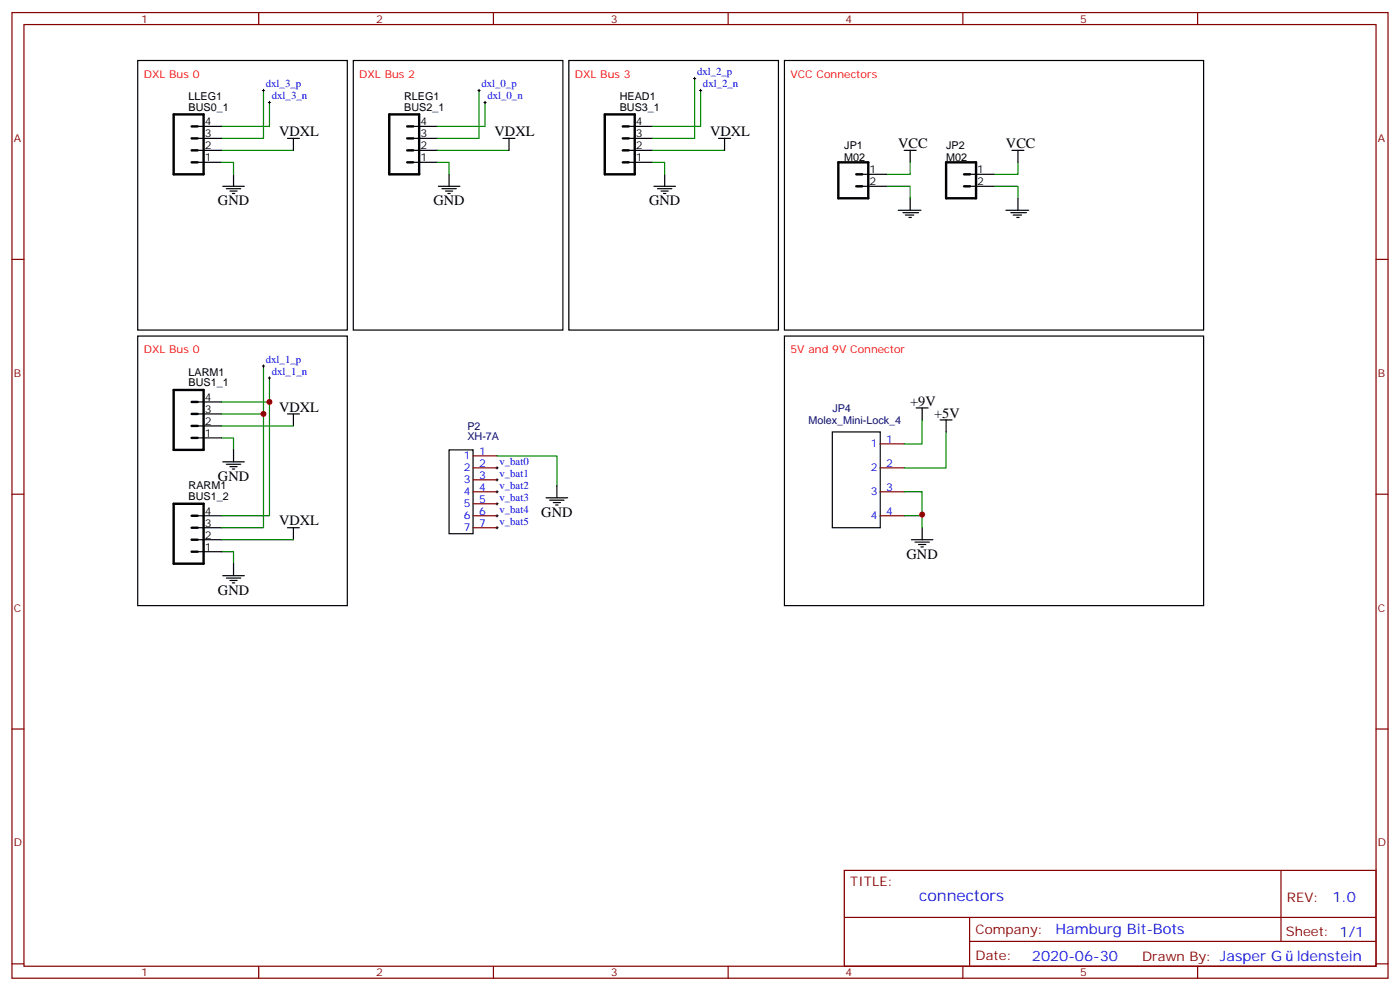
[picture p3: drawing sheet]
<svg xmlns="http://www.w3.org/2000/svg" width="412mm" height="292mm" viewBox="0 0 412 292" stroke-linecap="round" stroke-linejoin="round" font-family="sans-serif">
<g fill="none" stroke="#000" stroke-width=".71">
<path d="M51.2 33.7h8.8v17.6h-8.8zM56.4 37.2h1.8M114.7 33.7h8.8v17.6h-8.8zM119.9 37.2h1.8M178.2 33.7h8.8v17.6h-8.8zM183.4 37.2h1.8M56.4 40.7h1.8M56.4 44.3h1.8M56.4 47.8h1.8M119.9 40.7h1.8M119.9 44.3h1.8M119.9 47.8h1.8"/>
<path d="M183.4 40.7h1.8M183.4 44.3h1.8M183.4 47.8h1.8M246.9 47.8h8.9v10.6h-8.9zM252.2 51.3h1.8M252.2 54.9h1.8M278.7 47.8h8.8v10.6h-8.8zM284 51.3h1.8M284 54.9h1.8M51.2 114.8h8.8v17.7h-8.8zM56.4 118.4h1.8M56.4 121.9h1.8"/>
<path d="M56.4 125.4h1.8M56.4 128.9h1.8M51.2 148.3h8.8v17.7h-8.8zM56.4 155.4h1.8M56.4 158.9h1.8M56.4 151.9h1.8M56.4 162.5h1.8"/>
</g>
<g fill="none" stroke="#000" stroke-width=".35">
<path d="M40.6 17.8h61.7v79.4h-61.7zM104.1 17.8h61.7v79.4h-61.7zM167.6 17.8h61.7v79.4h-61.7zM231.1 17.8h123.4v79.4h-123.4zM58.2 37.2h7.1M121.7 37.2h7.1M185.2 37.2h7.1M58.2 47.8h7.1M58.2 44.3h7.1M58.2 40.7h7.1M65.6 54.9h6.4M66.7 55.6h4.2"/>
<path d="M67.7 56.3h2.1M68.4 57h.7M68.8 51.3v3.6M84.7 40.7h3.5M86.4 40.7v3.6M121.7 47.8h7.1M121.7 44.3h7.1M121.7 40.7h7.1M129.1 54.9h6.4M130.2 55.6h4.2M131.2 56.3h2.1M131.9 57h.7"/>
<path d="M132.3 51.3v3.6M148.2 40.7h3.5M149.9 40.7v3.6M185.2 47.8h7.1M185.2 44.3h7.1M185.2 40.7h7.1M192.6 54.9h6.4M193.7 55.6h4.2M194.7 56.3h2.1M195.4 57h.7M195.8 51.3v3.6M211.7 40.7h3.5"/>
<path d="M213.4 40.7v3.6M254 54.9h7.1M254 51.3h7.1M266.3 44.3h3.6M268.1 44.3v3.5M268.1 58.4v3.5M285.8 54.9h7M285.8 51.3h7M298.1 44.3h3.5M299.9 44.3v3.5M299.9 58.4v3.5M264.6 61.9h6.7"/>
<path d="M266 62.6h4.6M266.7 63.3h2.5M267.8 64h.7M296.3 61.9h6.7M297.7 62.6h4.6M298.4 63.3h2.5M299.5 64h.7M40.6 99h61.7v79.3h-61.7zM231.1 99h123.4v79.3h-123.4zM58.2 118.4h7.1M58.2 121.9h7.1M58.2 128.9h7.1"/>
<path d="M58.2 125.4h7.1M65.6 136h6.4M66.7 136.7h4.2M67.7 137.4h2.1M68.4 138.1h.7M68.8 132.5v3.5M84.7 121.9h3.5M86.4 121.9v3.5M132.3 132.5h7v24.7h-7zM245.2 127.2h14.1v28.2h-14.1zM269.9 120.1h3.5M271.6 120.1v3.5"/>
<path d="M276.9 123.6h3.6M278.7 123.6v3.6M58.2 155.4h7.1M58.2 158.9h7.1M58.2 151.9h7.1M84.7 155.4h3.5M86.4 155.4v3.5M160.9 146.6h6.3M161.9 147.3h4.3M163 148h2.1M163.7 148.7h.7M164 143.1v3.5"/>
<path d="M268.5 158.9h6.3M269.5 159.6h4.3M271.6 155.4v3.5M58.2 162.5h7.1M65.6 169.5h6.4M66.7 170.2h4.2M67.7 170.9h2.1M68.4 171.6h.7M68.8 166v3.5M270.6 160.3h2.1M271.3 161h.7"/>
</g>
<g fill="none" stroke="#008700" stroke-width=".35">
<path d="M77.6 26.6v14.1h-12.3M79.4 30.2v7h-14.1M141.1 26.6v14.1h-12.3M142.9 30.2v7h-14.1M204.6 23.1v17.6h-12.3M206.4 26.6v10.6h-14.1M65.3 47.8h3.5v3.5M65.3 44.3h21.1M128.8 47.8h3.5v3.5M128.8 44.3h21.1M192.3 47.8h3.5v3.5M192.3 44.3h21.1"/>
<path d="M261.1 54.9h7v3.5M268.1 47.8v3.5h-7M292.8 54.9h7.1v3.5M299.9 47.8v3.5h-7.1M77.6 107.8v14.1M79.4 111.3v7.1h-14.1M79.4 118.4v33.5h-14.1M65.3 128.9h3.5v3.6M65.3 121.9h12.3v33.5h-12.3M65.3 125.4h21.1M146.4 134.2h17.6v8.9M271.6 123.6v7.1h-5.3"/>
<path d="M278.7 127.2v10.6h-12.4M65.3 158.9h21.1M266.3 144.8h5.3v7.1h-5.3M271.6 151.5v3.9M65.3 162.5h3.5v3.5"/>
</g>
<g fill="none" stroke="#870000" stroke-width=".35">
<path d="M3.5 3.7h405.4v284.3h-405.4zM7.1 7.2h398.2v277.3h-398.2zM76.2 3.7v3.5M145.3 3.7v3.5M214.5 3.7v3.5M283.6 3.7v3.5M352.8 3.7v3.5M3.5 76.4h3.6M405.3 76.4h3.6M139.3 137.8h7.1M139.3 134.2h7.1M259.3 130.7h7"/>
<path d="M259.3 137.8h7M3.5 145.5h3.6M139.3 144.8h7.1M139.3 151.9h7.1M139.3 141.3h7.1M139.3 148.3h7.1M139.3 155.4h7.1M259.3 144.8h7M259.3 151.9h7M405.3 145.5h3.6M3.5 214.7h3.6M405.3 214.7h3.6"/>
<path d="M248.7 256.3h156.6v28.2h-156.6zM377.3 256.3v20.9M248.7 270.1h156.5M285.6 277.2h119.6M285.6 270.1v14.2M3.5 283.8h3.6M76.2 284.5v3.5M145.3 284.5v3.5M214.5 284.5v3.5M283.6 284.5v3.5M352.8 284.5v3.5M405.3 283.8h3.6"/>
</g>
<g fill="none" stroke="#000" stroke-width=".29">
<path d="M77.3 26.6h.7M77.6 26.3v.7M79 30.2h.7M79.4 29.8v.7M140.8 26.6h.7M141.1 26.3v.7M142.5 30.2h.7M142.9 29.8v.7M204.3 23.1h.7M204.6 22.8v.7M206 26.6h.7M206.4 26.3v.7"/>
<path d="M77.3 107.8h.7M77.6 107.4v.7M79 111.3h.7M79.4 110.9v.8M146 137.8h.8M146.4 137.4v.7M146 151.9h.8M146 155.4h.8M146 148.3h.8M146 144.8h.8M146 141.3h.8M146.4 140.9v.7"/>
<path d="M146.4 144.5v.7M146.4 148v.7M146.4 151.5v.7M146.4 155v.8"/>
</g>
<g fill="#c00">
<circle cx="271.6" cy="151.5" r=".88"/>
<circle cx="77.6" cy="121.9" r=".88"/>
<circle cx="79.4" cy="118.4" r=".88"/>
</g>
<text font-size="4.6" fill="#00f" x="270.8" y="265.3">connectors</text>
<g font-size="4.2">
<text x="82.2" y="40">VDXL</text>
<text x="145.7" y="40">VDXL</text>
<text x="209.2" y="40">VDXL</text>
<text x="264.6" y="43.6">VCC</text>
<text x="296.3" y="43.6">VCC</text>
<text x="64.2" y="60.5">GND</text>
<text x="127.7" y="60.5">GND</text>
<text x="191.2" y="60.5">GND</text>
<text x="268.1" y="119.4">+9V</text>
<text x="82.2" y="121.2">VDXL</text>
<text x="275.2" y="122.9">+5V</text>
<text x="64.2" y="141.6">GND</text>
<text x="82.2" y="154.7">VDXL</text>
<text x="159.5" y="152.2">GND</text>
<text x="267.1" y="164.6">GND</text>
<text x="64.2" y="175.2">GND</text>
</g>
<g font-size="4.2" fill="#00f">
<text x="392.5" y="265.6">1.0</text>
<text x="310.9" y="275.1">Hamburg Bit-Bots</text>
<text x="304" y="282.9">2020-06-30</text>
<text x="382" y="282.8">ldenstein</text>
</g>
<g font-size="3.9" fill="#800">
<text x="250.5" y="260.9">TITLE:</text>
<text x="379.1" y="265.6">REV:</text>
<text x="287.4" y="275.1">Company:</text>
<text x="378.7" y="275.7">Sheet: 1/1</text>
<text x="287.4" y="282.8">Date:</text>
<text x="336.4" y="282.8">Drawn By: Jasper G</text>
</g>
<g font-size="3.2" fill="#800">
<text x="41.6" y="6.7">1</text>
<text x="110.8" y="6.7">2</text>
<text x="179.9" y="6.7">3</text>
<text x="249.1" y="6.7">4</text>
<text x="318.2" y="6.7">5</text>
<text x="4.1" y="41.8">A</text>
<text x="405.9" y="41.8">A</text>
<text x="4.1" y="110.9">B</text>
<text x="405.9" y="110.9">B</text>
<text x="4.1" y="180.1">C</text>
<text x="405.9" y="180.1">C</text>
<text x="4.1" y="249.2">D</text>
<text x="405.9" y="249.2">D</text>
<text x="41.6" y="287.5">1</text>
<text x="110.8" y="287.5">2</text>
<text x="179.9" y="287.5">3</text>
<text x="249.1" y="287.5">4</text>
<text x="318.2" y="287.5">5</text>
</g>
<g font-size="3.2" fill="#f00">
<text x="42.3" y="23.1">DXL Bus 0</text>
<text x="105.8" y="23.1">DXL Bus 2</text>
<text x="169.3" y="22.9">DXL Bus 3</text>
<text x="232.8" y="22.9">VCC Connectors</text>
<text x="42.3" y="103.9">DXL Bus 0</text>
<text x="232.8" y="104">5V and 9V Connector</text>
</g>
<g font-size="3.2" fill="#00f">
<text x="205.3" y="22.2">dxl_2_p</text>
<text x="78.3" y="25.8">dxl_3_p</text>
<text x="80.1" y="29.3">dxl_3_n</text>
<text x="141.8" y="25.8">dxl_0_p</text>
<text x="143.6" y="29.3">dxl_0_n</text>
<text x="207.1" y="25.8">dxl_2_n</text>
<text x="78.3" y="106.9">dxl_1_p</text>
<text x="80.1" y="110.4">dxl_1_n</text>
<text x="256.6" y="131.8">1</text>
<text x="261.1" y="130.4">1</text>
<text x="136.6" y="135.3">1</text>
<text x="141.1" y="133.9">1</text>
<text x="141.1" y="137.4">2</text>
<text x="147.1" y="136.9">v_bat0</text>
<text x="261.1" y="137.4">2</text>
<text x="136.6" y="138.8">2</text>
<text x="136.6" y="142.3">3</text>
<text x="141.1" y="140.9">3</text>
<text x="147.1" y="143.9">v_bat2</text>
<text x="147.1" y="140.4">v_bat1</text>
<text x="256.6" y="138.8">2</text>
<text x="136.6" y="145.9">4</text>
<text x="136.6" y="149.4">5</text>
<text x="141.1" y="144.5">4</text>
<text x="141.1" y="148">5</text>
<text x="147.1" y="147.5">v_bat3</text>
<text x="256.6" y="145.9">3</text>
<text x="261.1" y="144.5">3</text>
<text x="136.6" y="152.9">6</text>
<text x="141.1" y="151.5">6</text>
<text x="141.1" y="155">7</text>
<text x="147.1" y="151">v_bat4</text>
<text x="147.1" y="154.5">v_bat5</text>
<text x="256.6" y="152.9">4</text>
<text x="261.1" y="151.5">4</text>
<text x="136.6" y="156.5">7</text>
</g>
<g font-size="3.2">
<text x="55.6" y="29.5">LLEG1</text>
<text x="119.1" y="29.5">RLEG1</text>
<text x="182.6" y="29.5">HEAD1</text>
<text x="55.6" y="32.6">BUS0_1</text>
<text x="119.1" y="32.6">BUS2_1</text>
<text x="182.6" y="32.6">BUS3_1</text>
<text x="60.3" y="40.4">3</text>
<text x="60.3" y="36.9">4</text>
<text x="123.8" y="40.4">3</text>
<text x="123.8" y="36.9">4</text>
<text x="187.3" y="40.4">3</text>
<text x="187.3" y="36.9">4</text>
<text x="60.3" y="47.4">1</text>
<text x="60.3" y="43.9">2</text>
<text x="123.8" y="47.4">1</text>
<text x="123.8" y="43.9">2</text>
<text x="187.3" y="47.4">1</text>
<text x="187.3" y="43.9">2</text>
<text x="248.7" y="47.3">M02</text>
<text x="248.7" y="43.8">JP1</text>
<text x="278.7" y="47.3">M02</text>
<text x="278.7" y="43.8">JP2</text>
<text x="256.1" y="51">1</text>
<text x="287.9" y="51">1</text>
<text x="256.1" y="54.5">2</text>
<text x="287.9" y="54.5">2</text>
<text x="55.6" y="113.8">BUS1_1</text>
<text x="55.6" y="110.6">LARM1</text>
<text x="60.3" y="118">4</text>
<text x="60.3" y="125.1">2</text>
<text x="60.3" y="121.5">3</text>
<text x="60.3" y="128.6">1</text>
<text x="55.6" y="147.3">BUS1_2</text>
<text x="55.6" y="144.1">RARM1</text>
<text x="60.3" y="155">3</text>
<text x="60.3" y="151.5">4</text>
<text x="60.3" y="158.6">2</text>
<text x="60.3" y="162.1">1</text>
</g>
<g font-size="3.2" fill="#000080">
<text x="238.1" y="124.9">Molex_Mini-Lock_4</text>
<text x="245.2" y="121.4">JP4</text>
<text x="137.7" y="129.6">XH-7A</text>
<text x="137.7" y="126.5">P2</text>
</g>
</svg>
